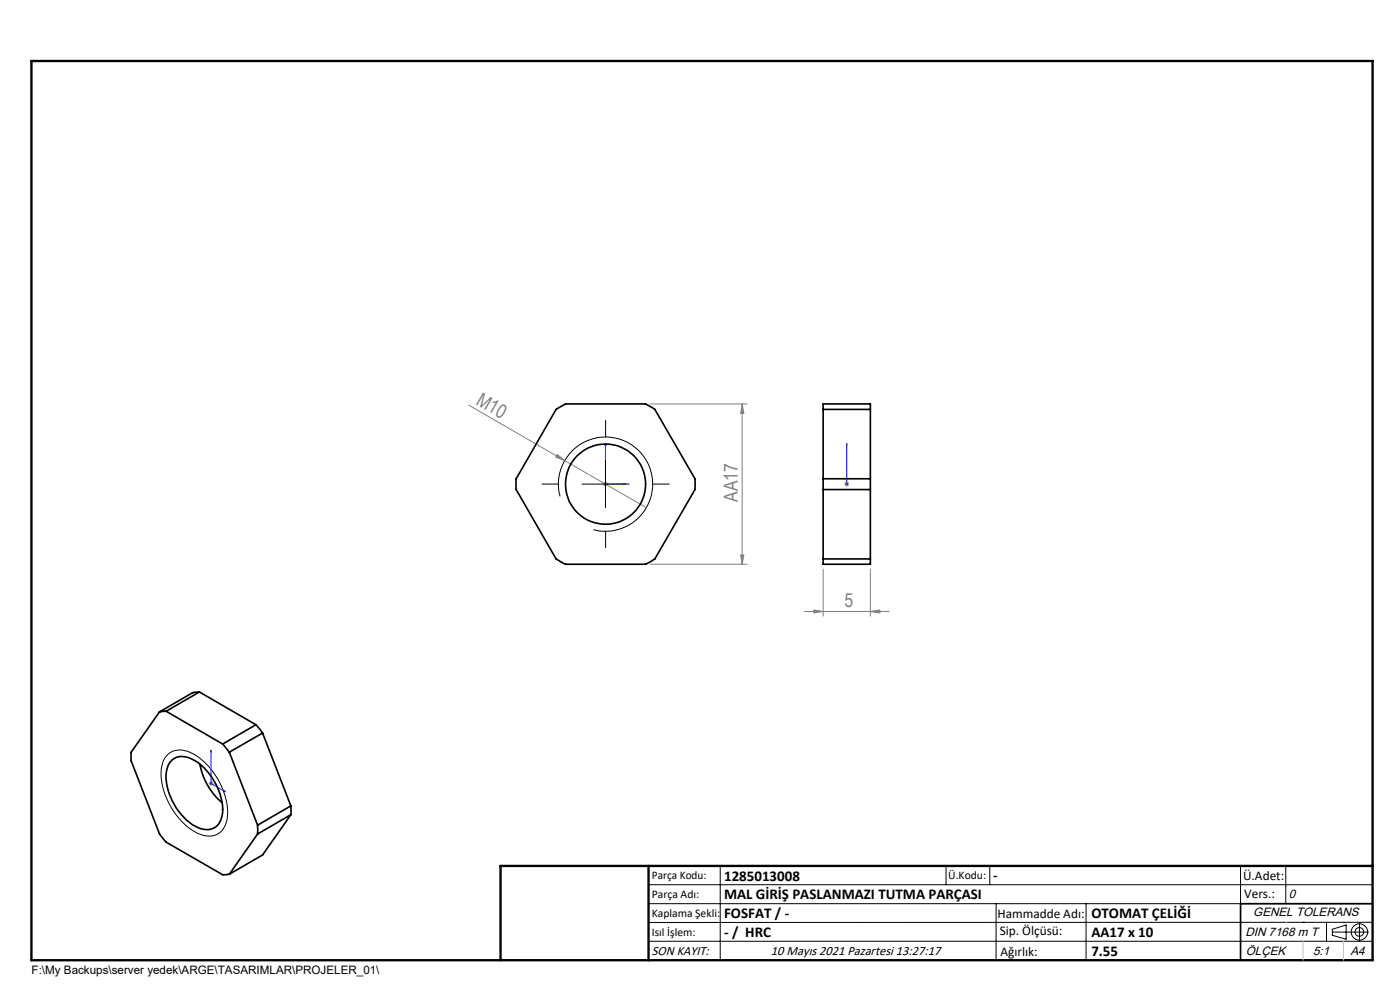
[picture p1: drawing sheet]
<svg xmlns="http://www.w3.org/2000/svg" width="297mm" height="210mm" viewBox="0 0 297 210" stroke-linecap="round" stroke-linejoin="round" font-family="sans-serif">
<g fill="none" stroke="#000" stroke-width=".21">
<path d="M128.4 97.7v10M118.8 105.3a10 10 0 0 1 8.8-12.6 10 10 0 0 1 10.8 10.9 10 10 0 0 1-12.5 8.8M123.5 102.7h10M35.3 160.3a4.4 4.4 0 0 1 5.6-.4 15.1 15.1 0 0 1 7.3 13.5 3.9 3.9 0 0 1-4.2 3.9 10.8 10.8 0 0 1-7.2-5.2 12.9 12.9 0 0 1-2.3-10.3zM137.6 187.7h153.6M137.6 191.7h153.6M137.6 199.7h153.6M152.8 183.7v20M200.7 183.7v4M210 183.7v4M211.3 191.7v12M230.4 191.7v12"/>
<path d="M263.2 183.7v20M272.8 183.7v8M276.4 195.6h.1M281.4 195.6v4.1M282.6 197.7h7.8M282.6 197.1l3-.9v3l-3-.8zM285 195.6h.1M288.4 195.8v3.8M291.2 195.6l-153.6 .1"/>
<circle cx="288.4" cy="197.7" r="1.74"/>
<circle cx="288.4" cy="197.7" r=".93"/>
</g>
<path d="M128.4 94.1l.2 .4h-.3zM128.4 94.1v8.6h4.4M179.6 94.1v.4v-.4M179.6 94.1v8.6M132.3 102.6l.5 .1-.5 .1zM179.6 102.6v.2zM179.6 102.7h.1M44.8 159.2v.4l-.1-.1zM44.8 159.2v7l3 1.7M47.5 167.7l.3 .2-.3-.1z" fill="none" stroke="#00f" stroke-width=".21"/>
<g fill="none" stroke="#808080" stroke-width=".21">
<path d="M99.5 86l37.6 21.7M118.2 96.4l1.6 1.3-1.9-.7zM137.9 85.7h20.6M157.4 85.7l.4 2h-.7zM157.4 85.7v34M128 102.7h1M128.1 102.3l.7 .7M128.4 102.2v1M128.8 102.3l-.7 .7M137.9 119.7h20.6M157.1 117.7h.7l-.4 2zM179.1 102.7h1"/>
<path d="M179.3 102.3l.7 .7M179.6 102.2v1M180 102.3l-.7 .7M170.6 129.7h18M172.6 129.4l2 .3-2 .3zM174.6 120.7v10M184.6 129.7l2.1-.3v.6zM184.6 120.7v10M44.3 166.2h1M44.4 165.8l.7 .7M44.8 165.7v1M45.1 165.8l-.7 .7"/>
</g>
<path d="M106.2 203.7h185" fill="none" stroke="#000" stroke-width=".25"/>
<path d="M291.2 191.7h-28v12" fill="none" stroke="#000" stroke-width=".35"/>
<path d="M6.7 12.9h284.5v190.8h-284.5zM137.6 183.7v20M291.2 183.7h-185v20" fill="none" stroke="#000" stroke-width=".5"/>
<path d="M272.8 195.6h.1M276.4 199.7v4M285 199.7v4" fill="none" stroke="#c0c0c0" stroke-width=".21"/>
<path d="M128.5 92.7v-3.5M118.5 102.7h-3.5M128.5 112.7v3.5M138.5 102.7h3.5" fill="none" stroke="#000" stroke-width=".21" stroke-dasharray="15.2 1.3 1.3 1.3"/>
<g fill="#00f">
<path d="M132.3 102.6l.5 .1-.5 .1zM128.4 94.1l.2 .4h-.3z"/>
<path d="M47.5 167.7l.3 .2-.3-.1zM44.8 159.2v.4l-.1-.1z"/>
<path d="M179.6 102.6v.2zM179.6 94.1v.4z"/>
</g>
<g fill="#808080">
<path d="M118.2 96.4l1.6 1.3-1.9-.7z"/>
<path d="M172.6 129.4l2 .3-2 .3zM184.6 129.7l2.1-.3v.6z"/>
<path d="M157.4 85.7l.4 2h-.7zM157.1 117.7h.7l-.4 2z"/>
</g>
<g fill="none" stroke="#000" stroke-width=".35">
<path d="M118 86.8l2-1.1h16.9l2 1.1 8.5 14.8 .1 1.7-.1 .5-8.5 14.8-.7 .4-1.3 .7h-16.9l-2-1.1-8.5-14.8v-.2v-2zM174.6 86.8v-1.1h10v1.1M174.6 86.8h10M174.6 86.8v14.8M184.6 86.8v14.8M174.6 101.6v2.2M174.6 118.6v1.1h10v-1.1M174.6 103.8h10M174.6 101.6h10M174.6 103.8v14.8M174.6 118.6h10M184.6 101.6v2.2"/>
<path d="M184.6 103.8v14.8M33.8 151l-6 8.8v1.6l6 15.5 1.4 1.7 12 7 1.4-.2M35.2 150.9l-1.4 .1M35.2 150.9l12 6.9M42.3 146.8l-1.4 .1-7.1 4.1M42.3 146.8l-7.1 4.1M42.3 146.8l12 6.9M47.2 157.8l1.4 1.8M48.6 159.6l6 15.4M54.3 153.7l1.4 1.8M54.3 153.7l-7.1 4.1M55.7 155.5l-7.1 4.1"/>
<path d="M55.7 155.5l6 15.4M36.3 161.4a3.6 3.6 0 0 1 4.6-.3 12.7 12.7 0 0 1 6.2 11.9 3.4 3.4 0 0 1-5.4 2.4 13 13 0 0 1-6.5-11.3 4.4 4.4 0 0 1 1.1-2.7zM42.4 162.1a14 14 0 0 0 4.7 8.2M54.6 175v1.9M54.6 176.9l-6 8.5M61.7 170.9v1.9M61.7 170.9l-7.1 4.1M61.7 172.8l-7.1 4.1M61.7 172.8l-6 8.6-7.1 4"/>
<circle cx="128.4" cy="102.7" r="8.5"/>
</g>
<g font-size="4.1" fill="#808080">
<text x="100.8" y="85.6" transform="rotate(30 100.8 85.6)">M10</text>
<text x="156.6" y="106.4" transform="rotate(-90 156.6 106.4)">AA17</text>
<text x="179.2" y="128.8">5</text>
</g>
<g font-size="3.2">
<text x="153.6" y="186.8">1285013008</text>
<text x="153.6" y="190.8">MAL GİRİŞ PASLANMAZI TUTMA PARÇASI</text>
<text x="210.7" y="186.6">-</text>
<text x="153.6" y="194.8">FOSFAT / -</text>
<text x="231.5" y="194.8">OTOMAT ÇELİĞİ</text>
<text x="153.6" y="198.8">- / HRC</text>
<text x="231.5" y="198.7">AA17 x 10</text>
<text x="231.5" y="202.8">7.55</text>
</g>
<g font-size="2.8">
<text x="263.7" y="186.7">Ü.Adet:</text>
<text x="263.9" y="190.5">Vers.:</text>
<text x="211.6" y="194.8">Hammadde Adı:</text>
<text x="138.3" y="202.6">SON KAYIT:</text>
<text x="163.6" y="202.6">10 Mayıs 2021 Pazartesi 13:27:17</text>
<text x="212.1" y="198.4">Sip. Ölçüsü:</text>
<text x="212.2" y="202.7">Ağırlık:</text>
</g>
<g font-size="2.6">
<text x="273.4" y="190.4">0</text>
<text x="265.9" y="194.4">GENEL TOLERANS</text>
<text x="264.2" y="198.5">DIN 7168 m T</text>
<text x="264.3" y="202.6">ÖLÇEK</text>
<text x="278.5" y="202.6">5:1</text>
<text x="286.5" y="202.6">A4</text>
</g>
<g font-size="2.5">
<text x="138.3" y="186.4">Parça Kodu:</text>
<text x="138.3" y="190.5">Parça Adı:</text>
<text x="201.2" y="186.5">Ü.Kodu:</text>
<text x="138.3" y="194.5">Kaplama Şekli:</text>
<text x="138.3" y="198.6">Isıl İşlem:</text>
<text x="6.7" y="206.7">F:\My Backups\server yedek\ARGE\TASARIMLAR\PROJELER_01\</text>
</g>
</svg>
